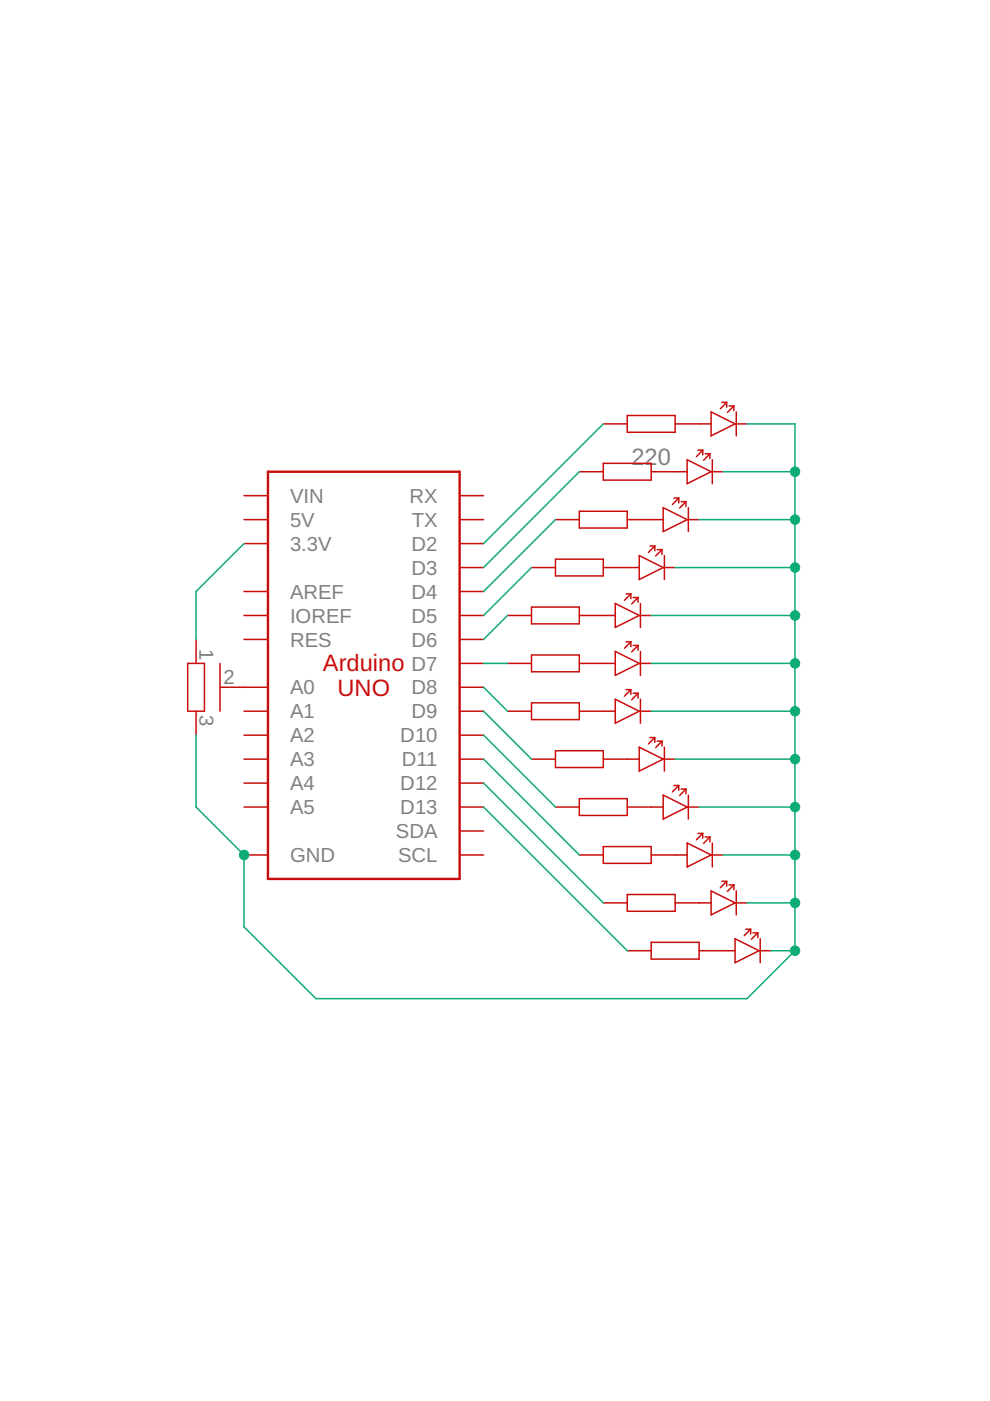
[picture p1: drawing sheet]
<svg xmlns="http://www.w3.org/2000/svg" width="210mm" height="297mm" viewBox="0 0 210 297" stroke-linecap="round" stroke-linejoin="round" font-family="sans-serif">
<g fill="none" stroke="#c90d0c" stroke-width=".32">
<path d="M127.9 98.2h10.2v3.6h-10.2zM127.9 89.9h5.1M133 88.1h10.2v3.6h-10.2zM143.2 89.9h7.6M145.7 97.5l5.1 2.5-5.1 2.6zM148 95.4h1M149 95.4v1.1M149 95.4l-1.3 1.4M149.5 96.2h1M150.5 96.2v1M150.5 96.2l-1.3 1.4M150.8 87.3l5.1 2.6-5.1 2.5z"/>
<path d="M151 97.5v5.1M153.1 85.3h1M154.1 85.3v1M154.1 85.3l-1.4 1.4M154.6 86.1h1M155.6 86.1v1M155.6 86.1l-1.4 1.3M155.9 89.9h2.5M156.1 87.3v5.1M51.7 105.1h5.1M51.7 110.2h5.1M51.7 115.3h5.1"/>
<path d="M97.5 105.1h5M97.5 110.2h5M97.5 115.3h5M117.8 110.2h5M117.8 118.6h10.1v3.5h-10.1zM122.8 108.4h10.2v3.6h-10.2zM122.8 100h5.1M133 110.2h7.6M135.5 117.8l5.1 2.5-5.1 2.6zM137.8 115.8h1M138.1 100h7.6M138.8 115.8v1"/>
<path d="M138.8 115.8l-1.3 1.3M139.3 116.5h1.1M140.4 116.5v1M140.4 116.5l-1.4 1.4M140.6 107.6l5.1 2.6-5.1 2.5zM140.9 117.8v5.1M142.9 105.6h1M143.9 105.6v1M143.9 105.6l-1.3 1.4M144.4 106.4h1M145.4 106.4v1M145.4 106.4l-1.3 1.3"/>
<path d="M145.7 110.2h2.5M145.9 107.6v5.1M150.8 100h2.5M41.6 135.6v5.1M51.7 130.5h5.1M51.7 135.6h5.1M51.7 125.4h5.1M97.5 130.5h5M97.5 135.6h5M97.5 125.4h5M97.5 120.3h5M107.6 130.5h5.1"/>
<path d="M112.7 120.3h5.1M112.7 128.7h10.1v3.6h-10.1zM112.7 138.9h10.1v3.5h-10.1zM122.8 130.5h7.7M127.9 120.3h7.6M130.5 128l5 2.5-5 2.5zM130.5 138.1l5 2.6-5 2.5zM132.7 125.9h1.1M132.7 136.1h1.1M133.8 125.9v1M133.8 136.1v1M133.8 125.9l-1.4 1.4"/>
<path d="M133.8 136.1l-1.4 1.3M134.3 126.7h1M134.3 136.8h1M135.3 126.7v1M135.3 136.8v1.1M135.3 126.7l-1.4 1.3M135.3 136.8l-1.4 1.4M135.5 130.5h2.6M135.8 128v5M135.8 138.1v5.1M140.6 120.3h2.6M39.8 140.7h3.5v10.1h-3.5z"/>
<path d="M41.6 150.8v5.1M46.7 145.7h10.1M46.7 140.7v10.1M51.7 150.8h5.1M51.7 155.9h5.1M97.5 145.7h5M97.5 150.8h5M97.5 155.9h5M97.5 140.7h5M107.6 150.8h5.1M107.6 140.7h5.1M112.7 149h10.1v3.6h-10.1z"/>
<path d="M117.8 159.2h10.1v3.5h-10.1zM122.8 150.8h7.7M122.8 140.7h7.7M130.5 148.3l5 2.5-5 2.5zM132.7 146.2h1.1M133.8 146.2v1M133.8 146.2l-1.4 1.4M134.3 147h1M135.3 147v1M135.3 147l-1.4 1.4M135.5 150.8h2.6M135.5 140.7h2.6"/>
<path d="M135.5 158.4l5.1 2.6-5.1 2.5zM135.8 148.3v5M137.8 156.4h1M138.8 156.4v1M138.8 156.4l-1.3 1.3M139.3 157.1h1.1M140.4 157.1v1.1M140.4 157.1l-1.4 1.4M140.9 158.4v5.1M51.7 161h5.1M51.7 166h5.1M51.7 171.1h5.1"/>
<path d="M97.5 161h5M97.5 166h5M97.5 171.1h5M97.5 176.2h5M112.7 161h5.1M117.8 171.1h5M122.8 169.3h10.2v3.6h-10.2zM127.9 161h7.6M127.9 179.5h10.2v3.5h-10.2zM133 171.1h7.6M140.6 161h2.6M140.6 168.6l5.1 2.5-5.1 2.6z"/>
<path d="M142.9 166.5h1M143.9 166.5v1.1M143.9 166.5l-1.3 1.4M144.4 167.3h1M145.4 167.3v1M145.4 167.3l-1.3 1.4M145.7 171.1h2.5M145.7 178.7l5.1 2.6-5.1 2.5zM145.9 168.6v5.1M148 176.7h1M149 176.7v1M149 176.7l-1.3 1.4"/>
<path d="M149.5 177.5h1M150.5 177.5v1M150.5 177.5l-1.3 1.3M151 178.7v5.1M51.7 181.3h5.1M97.5 181.3h5M122.8 181.3h5.1M127.9 191.4h5.1M133 189.7h10.2v3.5h-10.2zM138.1 181.3h7.6M138.1 199.8h10.1v3.5h-10.1zM143.2 191.4h7.6"/>
<path d="M150.8 181.3h2.5M150.8 188.9l5.1 2.5-5.1 2.6zM153.1 186.9h1M154.1 186.9v1M154.1 186.9l-1.4 1.3M154.6 187.6h1M155.6 187.6v1M155.6 187.6l-1.4 1.4M155.9 191.4h2.5M155.9 199l5 2.6-5 2.5zM156.1 188.9v5.1M158.1 197h1.1"/>
<path d="M159.2 197v1M159.2 197l-1.4 1.4M159.7 197.8h1M160.7 197.8v1M160.7 197.8l-1.4 1.3M161.2 199v5.1M133 201.6h5.1M148.2 201.6h7.7M160.9 201.6h2.6"/>
</g>
<path d="M56.8 100h40.7v86.4h-40.7z" fill="none" stroke="#c90d0c" stroke-width=".51"/>
<g fill="none" stroke="#0dab76" stroke-width=".32">
<path d="M127.9 89.9l-25.4 25.4M158.4 89.9h10.2v111.7M51.7 115.3l-10.1 10.1v10.2M117.8 110.2l-15.3 15.2M122.8 100l-20.3 20.3M148.2 110.2h20.4M153.3 100h15.3M107.6 130.5l-5.1 5.1M112.7 120.3l-10.2 10.2M138.1 130.5h30.5M143.2 120.3h25.4M41.6 155.9v15.2l10.1 10.2v15.2l15.3 15.2h91.4l10.2-10.1"/>
<path d="M102.5 140.7h5.1M102.5 155.9l15.3 15.2M102.5 150.8l10.2 10.2M102.5 145.7l5.1 5.1M138.1 140.7h30.5M138.1 150.8h30.5M102.5 161l20.3 20.3M102.5 166l25.4 25.4M102.5 171.1l30.5 30.5M143.2 161h25.4M148.2 171.1h20.4M153.3 181.3h15.3"/>
<path d="M158.4 191.4h10.2M163.5 201.6h5.1"/>
</g>
<g fill="#0dab76" stroke="#0dab76" stroke-width=".21">
<circle cx="168.6" cy="100" r="1"/>
<circle cx="168.6" cy="110.2" r="1"/>
<circle cx="168.6" cy="120.3" r="1"/>
<circle cx="168.6" cy="130.5" r="1"/>
<circle cx="168.6" cy="140.7" r="1"/>
<circle cx="168.6" cy="150.8" r="1"/>
<circle cx="168.6" cy="161" r="1"/>
<circle cx="168.6" cy="171.1" r="1"/>
<circle cx="168.6" cy="181.3" r="1"/>
<circle cx="168.6" cy="191.4" r="1"/>
<circle cx="168.6" cy="201.6" r="1"/>
<circle cx="51.7" cy="181.3" r="1"/>
</g>
<g font-size="5" fill="#808080">
<text x="133.9" y="98.5">22</text>
<text x="139.5" y="98.5">0</text>
</g>
<g font-size="5" fill="#c90d0c">
<text x="68.5" y="142.3">Arduino</text>
<text x="71.6" y="147.6">UNO</text>
</g>
<g font-size="4.3" fill="#808080">
<text x="61.5" y="106.6">VIN</text>
<text x="86.8" y="106.6">RX</text>
<text x="61.5" y="111.7">5V</text>
<text x="87.3" y="111.7">TX</text>
<text x="61.5" y="116.8">3.3V</text>
<text x="87.3" y="116.8">D2</text>
<text x="87.3" y="121.9">D3</text>
<text x="61.5" y="126.9">AREF</text>
<text x="87.3" y="126.9">D4</text>
<text x="42.3" y="137.5" transform="rotate(90 42.3 137.5)">1</text>
<text x="61.5" y="132">IOREF</text>
<text x="61.5" y="137.1">RES</text>
<text x="87.3" y="132">D5</text>
<text x="87.3" y="137.1">D6</text>
<text x="87.3" y="142.2">D7</text>
<text x="47.4" y="145">2</text>
<text x="61.5" y="147.2">A0</text>
<text x="87.3" y="147.2">D8</text>
<text x="42.3" y="151.5" transform="rotate(90 42.3 151.5)">3</text>
<text x="61.5" y="152.3">A1</text>
<text x="87.3" y="152.3">D9</text>
<text x="61.5" y="157.4">A2</text>
<text x="84.9" y="157.4">D10</text>
<text x="61.5" y="162.5">A3</text>
<text x="61.5" y="167.6">A4</text>
<text x="84.9" y="167.6">D12</text>
<text x="85.2" y="162.5">D11</text>
<text x="61.5" y="172.6">A5</text>
<text x="84.9" y="172.6">D13</text>
<text x="83.9" y="177.7">SDA</text>
<text x="61.5" y="182.8">GND</text>
<text x="84.4" y="182.8">SCL</text>
</g>
</svg>
